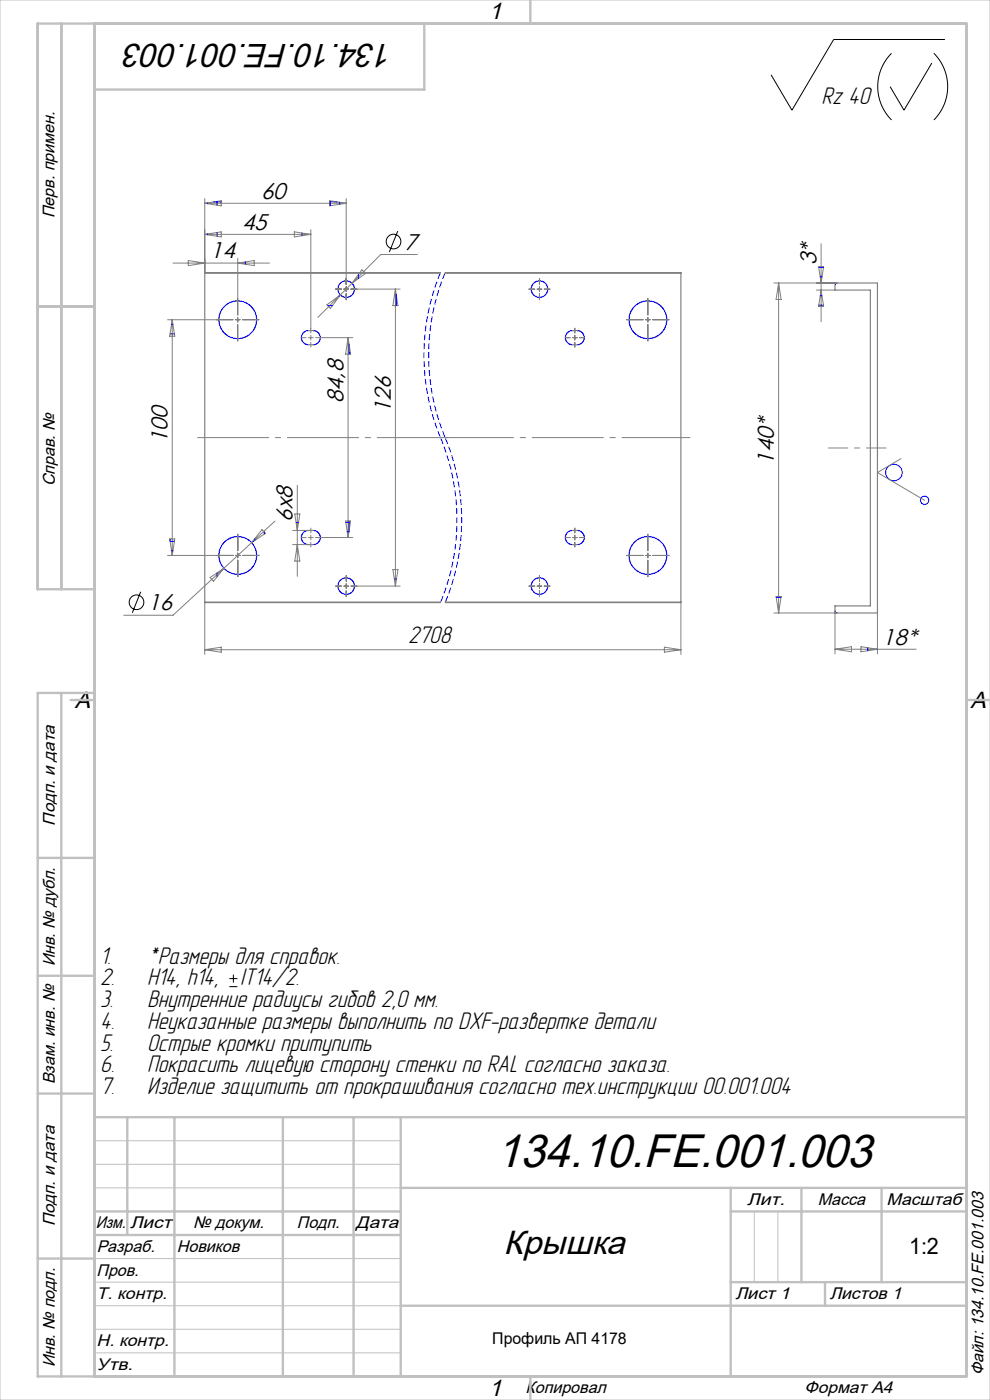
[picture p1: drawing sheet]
<svg xmlns="http://www.w3.org/2000/svg" width="210mm" height="297mm" viewBox="0 0 210 297" stroke-linecap="round" stroke-linejoin="round" font-family="sans-serif">
<g fill="none" stroke="#000" stroke-width=".21">
<path d="M189.1 11.3a10 10 0 0 0 0 14.1M197.7 13.4l-5.9 10-3-5M198.1 11.3a10 10 0 0 1 0 14.1M200.4 8.4h-23.6l-8.8 15-4.4-7.5M84.4 49l-1.8 4.5M29.8 125.5l-1.7 4.5"/>
<circle cx="83.5" cy="51.2" r="1.56"/>
<circle cx="29" cy="127.8" r="1.56"/>
</g>
<path d="M48.6 209.3h1.8M48.6 207.6h1.8M49.5 206.7v1.8" fill="none" stroke="#010000" stroke-width=".21"/>
<g fill="none" stroke="#00f" stroke-width=".21">
<path d="M44 43v.2M44 49.6v.2M45.3 42.8h1.6M46 42.8v.7M46 49.3v.8M52 55.6v.5M64 49.4v.6M69.9 42.8h1.6M70 42.8v.8M72 42.9v.4M76 58.2v.9M173.7 56.7h1"/>
<path d="M174 58.7h.4M36.1 70.8h.9M36.4 68.8h.3M69.5 64.8h1M71.8 62.8h.2M74 73v2.1M74 74.8h.3M84 62.4v2.4M173.7 64.7h1M174 62.7h.4M36 114.3v.4M36.1 114.8h.9"/>
<path d="M36.4 116.8h.3M53.6 114.8h.2M54 114.3v.4M56 112.9v.4M62.8 110.8h.5M73.3 110.8h.7M73.7 112.8h.3M74 110.5v2.2M46 121.5v.9M83.6 122.8h.5M164.7 126.7h1M184.1 137.4v.6"/>
<path d="M186.1 137.7h.1"/>
<circle cx="189.6" cy="100.2" r="1.75"/>
<circle cx="196.1" cy="106.1" r=".87"/>
</g>
<path d="M93.4 57.8a45.5 45.5 0 0 0 0 35M94.4 57.8a45.5 45.5 0 0 0 0 35M93.4 127.8a45.5 45.5 0 0 0 0-35M94.4 127.8a45.5 45.5 0 0 0 0-35" fill="none" stroke="#00f" stroke-width=".21" stroke-dasharray="1.3 .6" stroke-dashoffset="-.2" stroke-linecap="butt"/>
<g fill="none" stroke="#00f" stroke-width=".25">
<path d="M65.4 70.1a1.5 1.5 0 0 0-1.5 1.5 1.5 1.5 0 0 0 1.5 1.5M66.4 70.1a1.5 1.5 0 0 1 1.5 1.5 1.5 1.5 0 0 1-1.5 1.5M121.4 70.1a1.5 1.5 0 0 0-1.5 1.5 1.5 1.5 0 0 0 1.5 1.5M122.4 70.1a1.5 1.5 0 0 1 1.5 1.5 1.5 1.5 0 0 1-1.5 1.5M177.6 60l-.3 .2-.2 .3M186 60l.1 .1M65.4 112.5a1.5 1.5 0 0 0-1.5 1.5 1.5 1.5 0 0 0 1.5 1.5M66.4 112.5a1.5 1.5 0 0 1 1.5 1.5 1.5 1.5 0 0 1-1.5 1.5M121.4 112.5a1.5 1.5 0 0 0-1.5 1.5 1.5 1.5 0 0 0 1.5 1.5M122.4 112.5a1.5 1.5 0 0 1 1.5 1.5 1.5 1.5 0 0 1-1.5 1.5M177.1 129.5l.2 .4 .3 .1M186.1 129.9l-.1 .1"/>
<circle cx="50.4" cy="67.8" r="4"/>
<circle cx="73.4" cy="61.3" r="1.75"/>
<circle cx="114.4" cy="61.3" r="1.75"/>
<circle cx="137.4" cy="67.8" r="4"/>
<circle cx="50.4" cy="117.8" r="4"/>
<circle cx="137.4" cy="117.8" r="4"/>
<circle cx="73.4" cy="124.3" r="1.75"/>
<circle cx="114.4" cy="124.3" r="1.75"/>
</g>
<path d="M95.6 92.8h-54.2" fill="none" stroke="#808080" stroke-width=".21" stroke-dasharray="15.2 1.3 1.3 1.3" stroke-dashoffset="-.4" stroke-linecap="butt"/>
<path d="M146.4 92.8h-52" fill="none" stroke="#808080" stroke-width=".21" stroke-dasharray="15.2 1.3 1.3 1.3" stroke-dashoffset=".7" stroke-linecap="butt"/>
<path d="M188 95h-12.4" fill="none" stroke="#808080" stroke-width=".21" stroke-dasharray="15.2 1.3 1.3 1.3" stroke-dashoffset="10.9" stroke-linecap="butt"/>
<g fill="none" stroke="#808080" stroke-width=".21">
<path d="M36.7 55.8h20.5M39.9 55.3l3.5 .5-3.5 .6zM43.4 43.1l3.5-.5v1.1zM43.4 49.7l3.5-.5v1.1zM43.4 42.1v15.8M43.4 49.7h22.5M43.4 43.1h30M50.4 55.8l3.5-.5v1.1zM50.4 54.8v12M62.4 49.2l3.5 .5-3.5 .6zM65.9 48.7v21.9M69.9 42.6l3.5 .5-3.5 .6z"/>
<path d="M73.4 42.1v18.2M76.8 57.2l.7 .8-2.8 2.1zM88.5 54h-7.7l-13.4 13.3M114.4 59.1v1.2M173.6 56.5h1.1l-.5 3.5zM174.2 51.7v16.6M35.5 67.8h13.9M36.5 67.8l.6 3.5h-1.1zM36.5 67.8v50M49.9 67.8h1M50.4 67.3v1M50.4 68.8v3.5"/>
<path d="M51.4 67.8h3.5M63.9 71.6h1M65.4 71.6h1M65.9 71.1v1M65.9 72.6v1M66.9 71.6h7.9M69.3 64.7l2.9-2.1-2.1 2.8zM71.2 61.3h1.2M72.9 61.3h1M73.4 60.8v1M73.4 62.3v1.3M73.8 71.6l.6 3.5h-1.1z"/>
<path d="M73.8 71.6v42.4M74.4 61.3h10.5M83.9 61.3l.5 3.5h-1.1zM83.9 61.3v63M112.2 61.3h1.2M113.9 61.3h1M114.4 60.8v1M114.4 62.3v1.3M115.4 61.3h1.3M119.9 71.6h1M121.4 71.6h1M121.9 69.6v1"/>
<path d="M121.9 71.1v1M121.9 72.6v1M122.9 71.6h1M132.9 67.8h3.5M136.9 67.8h1M137.4 63.3v3.5M137.4 67.3v1M137.4 68.8v3.5M138.4 67.8h3.5M164.2 60h13.4M165.2 60l.5 3.5h-1.1zM165.2 60v70"/>
<path d="M173.2 61.5h3.9M174.2 61.5l.5 3.5h-1.1zM191.1 97.3l-5 2.9 10 5.9M35.5 117.8h13.9M36 114.3h1.1l-.6 3.5zM49.9 117.8h1M50.4 113.3v3.5M50.4 117.3v1M50.4 118.8v3.5M51.4 117.8h3.5M55.6 112.3l.7 .8-2.9 2zM58.3 110.6l-21.6 19.9h-10.5"/>
<path d="M62.1 115.5h3.3M62.1 112.5h4.3M62.5 109h1.1l-.5 3.5zM63.1 115.5l.5 3.5h-1.1zM63.1 103v19.3M63.9 114h1M65.4 114h1M65.9 112v1M65.9 113.5v1M65.9 115v1M66.9 114h7.9M73.3 110.5h1.1l-.6 3.5z"/>
<path d="M119.9 114h1M121.4 114h1M121.9 112v1M121.9 113.5v1M121.9 115v1M122.9 114h1M132.9 117.8h3.5M136.9 117.8h1M137.4 113.3v3.5M137.4 117.3v1M137.4 118.8v3.5M138.4 117.8h3.5"/>
<path d="M43.4 137.8l3.5-.5v1.1zM43.4 127.7v11.1M43.4 137.8h101M44.6 122.5l2.9-2-2.2 2.8zM71.2 124.3h1.2M72.9 124.3h1M73.4 122.1v1.2M73.4 123.8v1M73.4 125.3v1.3M74.4 124.3h10.5M83.3 120.8h1.1l-.5 3.5zM112.2 124.3h1.2"/>
<path d="M113.9 124.3h1M114.4 122.1v1.2M114.4 123.8v1M114.4 125.3v1.3M115.4 124.3h1.3M140.9 137.3l3.5 .5-3.5 .6zM144.4 127.7v11.1M164.2 130h13.4M164.6 126.5h1.1l-.5 3.5zM177.1 137.7l3.5-.5v1.1zM177.1 129.5v9.2M177.1 137.7h17.2"/>
<path d="M182.6 137.2l3.5 .5-3.5 .6zM186.1 129.9v8.8"/>
</g>
<g fill="none" stroke="#808080" stroke-width=".25">
<path d="M43.4 57.9h50M93.4 57.8h-50v70h50M94.4 57.9h50M94.4 57.8h50v70h-50M65.4 73.1h1M65.4 70.1h1M121.4 73.1h1M121.4 70.1h1M177.1 60.5v1h7.5v67h-7.5v1M177.6 60h8.4M186.1 60.1v69.8M65.4 115.5h1"/>
<path d="M65.4 112.5h1M121.4 115.5h1M121.4 112.5h1M43.4 127.7h50.1M94.5 127.7h49.9M177.6 130h8.4"/>
</g>
<path d="M0 0h210v297h-210zM20 242h65M20 247h65M20 252h65M160 257v15M165 257v15M20 267h65M20 272h65M20 277h65M20 282h65M20 287h65" fill="none" stroke="#c0c0c0" stroke-width=".21"/>
<g fill="none" stroke="#c0c0c0" stroke-width=".5">
<path d="M112.5 0v5M13 5v120M20 5v287M90 5v14h-70M8 65h12M20 125h-12v-120h197v287h-197v-145h12M13 147v145M15 148.5h5M205 148.5h5M8 182h12M8 207h12M8 232h12"/>
<path d="M20 237h185M27 237v25M37 237v55M60 237v55M75 237v55M85 237v55M20 257h65M85 252h120M155 252v40M155 257h50M170 252v20M187 252v20"/>
<path d="M8 267h12M20 262h65M85 277h120M155 272h50M175 272v5M112.5 292v5"/>
</g>
<text font-size="10" x="105.2" y="247.6">134.10.FE.001.003</text>
<g font-size="7.1">
<text x="83.5" y="9.3" transform="rotate(-180 83.5 9.3)">134.10.FE.001.003</text>
<text x="106.8" y="266.1">Крышка</text>
</g>
<g font-size="5.3">
<text x="174.3" y="22.1">Rz 40</text>
<text x="86.6" y="136.5">2708</text>
</g>
<g font-size="5.3" fill="#010000">
<text x="21.2" y="204.4">1.</text>
<text x="21.2" y="209">2.</text>
<text x="31.2" y="204.4">*Размеры для справок.</text>
<text x="31.2" y="209">H14, h14,</text>
<text x="51" y="209">IT14/2.</text>
<text x="21.2" y="213.7">3.</text>
<text x="31.2" y="213.7">Внутренние радиусы гибов 2,0 мм.</text>
<text x="21.2" y="218.3">4.</text>
<text x="31.2" y="218.3">Неуказанные размеры выполнить по DXF-развертке детали</text>
<text x="21.2" y="222.9">5.</text>
<text x="21.3" y="227.5">6.</text>
<text x="31.2" y="222.9">Острые кромки притупить</text>
<text x="31.3" y="227.5">Покрасить лицевую сторону стенки по RAL согласно заказа.</text>
<text x="21.3" y="232.1">7.</text>
<text x="31.3" y="232.1">Изделие защитить от прокрашивания согласно тех.инструкции 00.001.004</text>
</g>
<g font-size="5">
<text x="103.7" y="4.1">1</text>
<text x="15.9" y="150.1">A</text>
<text x="205.9" y="150.1">A</text>
<text x="103.7" y="296.1">1</text>
</g>
<g font-size="4.8">
<text x="55.4" y="42.1">60</text>
<text x="51.3" y="48.7">45</text>
<text x="85.9" y="53">7</text>
<text x="44.6" y="54.8">14</text>
<text x="173.2" y="56.2" transform="rotate(-90 173.2 56.2)">3*</text>
<text x="72.9" y="85.5" transform="rotate(-90 72.9 85.5)">84,8</text>
<text x="82.9" y="87.6" transform="rotate(-90 82.9 87.6)">126</text>
<text x="35.6" y="94" transform="rotate(-90 35.6 94)">100</text>
<text x="164.2" y="98.6" transform="rotate(-90 164.2 98.6)">140*</text>
<text x="62.1" y="110.7" transform="rotate(-90 62.1 110.7)">6х8</text>
<text x="31.3" y="129.5">16</text>
<text x="187.1" y="136.7">18*</text>
<text x="192.8" y="266.1">1:2</text>
</g>
<g font-size="3.6">
<text x="11.6" y="46.3" transform="rotate(-90 11.6 46.3)">Перв. примен.</text>
<text x="11.6" y="103.2" transform="rotate(-90 11.6 103.2)">Справ. №</text>
<text x="11.6" y="175.1" transform="rotate(-90 11.6 175.1)">Подп. и дата</text>
<text x="11.6" y="205" transform="rotate(-90 11.6 205)">Инв. № дубл.</text>
<text x="11.6" y="230" transform="rotate(-90 11.6 230)">Взам. инв. №</text>
<text x="158.5" y="255.6">Лит.</text>
<text x="173.5" y="255.6">Масса</text>
<text x="188.1" y="255.6">Масштаб</text>
<text x="11.6" y="260.1" transform="rotate(-90 11.6 260.1)">Подп. и дата</text>
<text x="20.3" y="260.6">Изм.</text>
<text x="27.6" y="260.6">Лист</text>
<text x="41" y="260.6">№ докум.</text>
<text x="63" y="260.6">Подп.</text>
<text x="75.5" y="260.6">Дата</text>
<text x="20.5" y="265.6">Разраб.</text>
<text x="37.5" y="265.6">Новиков</text>
<text x="20.5" y="275.6">Т. контр.</text>
<text x="20.5" y="270.6">Пров.</text>
<text x="156" y="275.6">Лист 1</text>
<text x="176" y="275.6">Листов 1</text>
<text x="20.5" y="285.6">Н. контр.</text>
<text x="11.6" y="290" transform="rotate(-90 11.6 290)">Инв. № подл.</text>
<text x="20.5" y="290.6">Утв.</text>
<text x="208.6" y="291.7" transform="rotate(-90 208.6 291.7)">Файл: 134.10.FE.001.003</text>
<text x="111.5" y="295.6">Копировал</text>
<text x="170.7" y="295.6">Формат А4</text>
</g>
<text font-size="3.4" x="104.4" y="285.2">Профиль АП 4178</text>
</svg>
